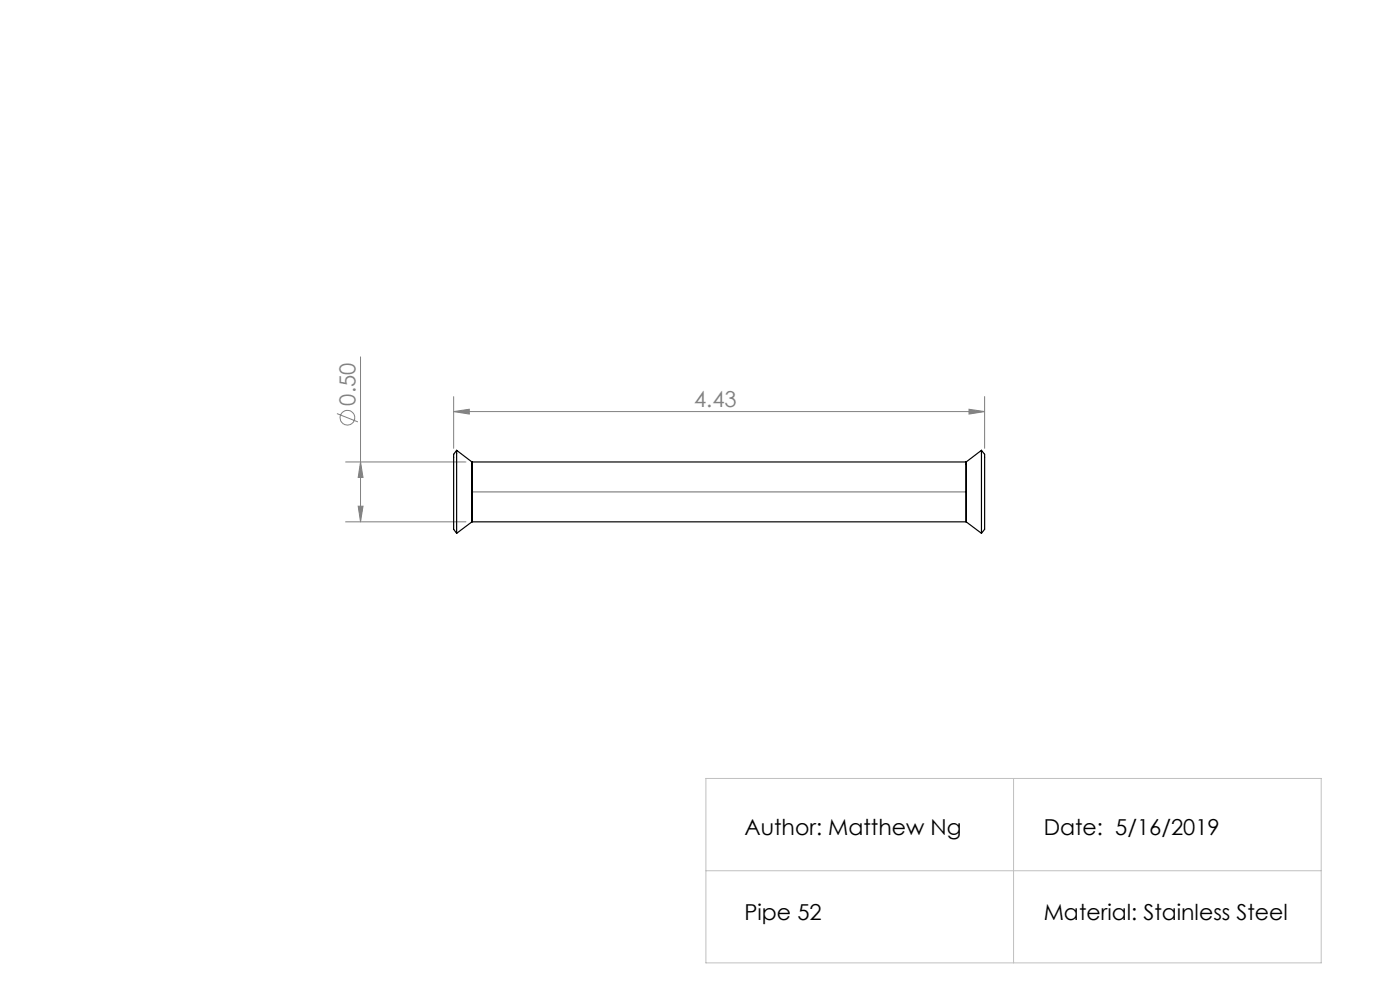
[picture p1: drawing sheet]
<svg xmlns="http://www.w3.org/2000/svg" width="297mm" height="210mm" viewBox="0 0 297 210" stroke-linecap="round" stroke-linejoin="round" font-family="sans-serif">
<g fill="none" stroke="#808080" stroke-width=".21">
<path d="M76.5 75.7v35M71.5 87.7l4.4 1.8M73.3 98h25.5M76.5 98l.5 3.3h-1zM96.2 87.3l3.4-.5v1zM96.2 84.1v11M96.2 87.3h112.7M205.6 86.8l3.3 .5-3.3 .5zM208.9 84.1v11M73.3 110.7h25.5M76 107.4h1l-.5 3.3z"/>
<circle cx="73.7" cy="88.6" r="1.56"/>
</g>
<path d="M149.8 165.1h130.5v39.1h-130.5zM215 165.1v39.1M149.8 184.7h130.5" fill="none" stroke="#c0c0c0" stroke-width=".21"/>
<path d="M100.1 104.3h104.9" fill="none" stroke="#808080" stroke-width=".25"/>
<g fill="#808080">
<path d="M96.2 87.3l3.4-.5v1zM205.6 86.8l3.3 .5-3.3 .5z"/>
<path d="M76.5 98l.5 3.3h-1zM76 107.4h1l-.5 3.3z"/>
</g>
<path d="M96.9 95.5v17.6M96.9 95.5l-.7 .9v15.9l.7 .8M96.9 95.5l3.2 2.5M100.1 98v12.7M100.1 98h104.9M205 98v12.7M208.2 95.5v17.6M208.2 95.5l.7 .9v15.9l-.7 .8M208.2 95.5l-3.2 2.5M100.1 110.7h104.9M100.1 110.7l-3.2 2.4M205 110.7l3.2 2.4" fill="none" stroke="#000" stroke-width=".25"/>
<g font-size="4.7" fill="#808080">
<text x="75.4" y="86" transform="rotate(-90 75.4 86)">0.50</text>
<text x="147.3" y="86.3">4.43</text>
</g>
<g font-size="4.7">
<text x="157.9" y="177.1">Author: Matthew Ng</text>
<text x="221.4" y="177.1">Date: 5/16/2019</text>
<text x="157.9" y="195.1">Pipe 52</text>
<text x="221.4" y="195.1">Material: Stainless Steel</text>
</g>
</svg>
